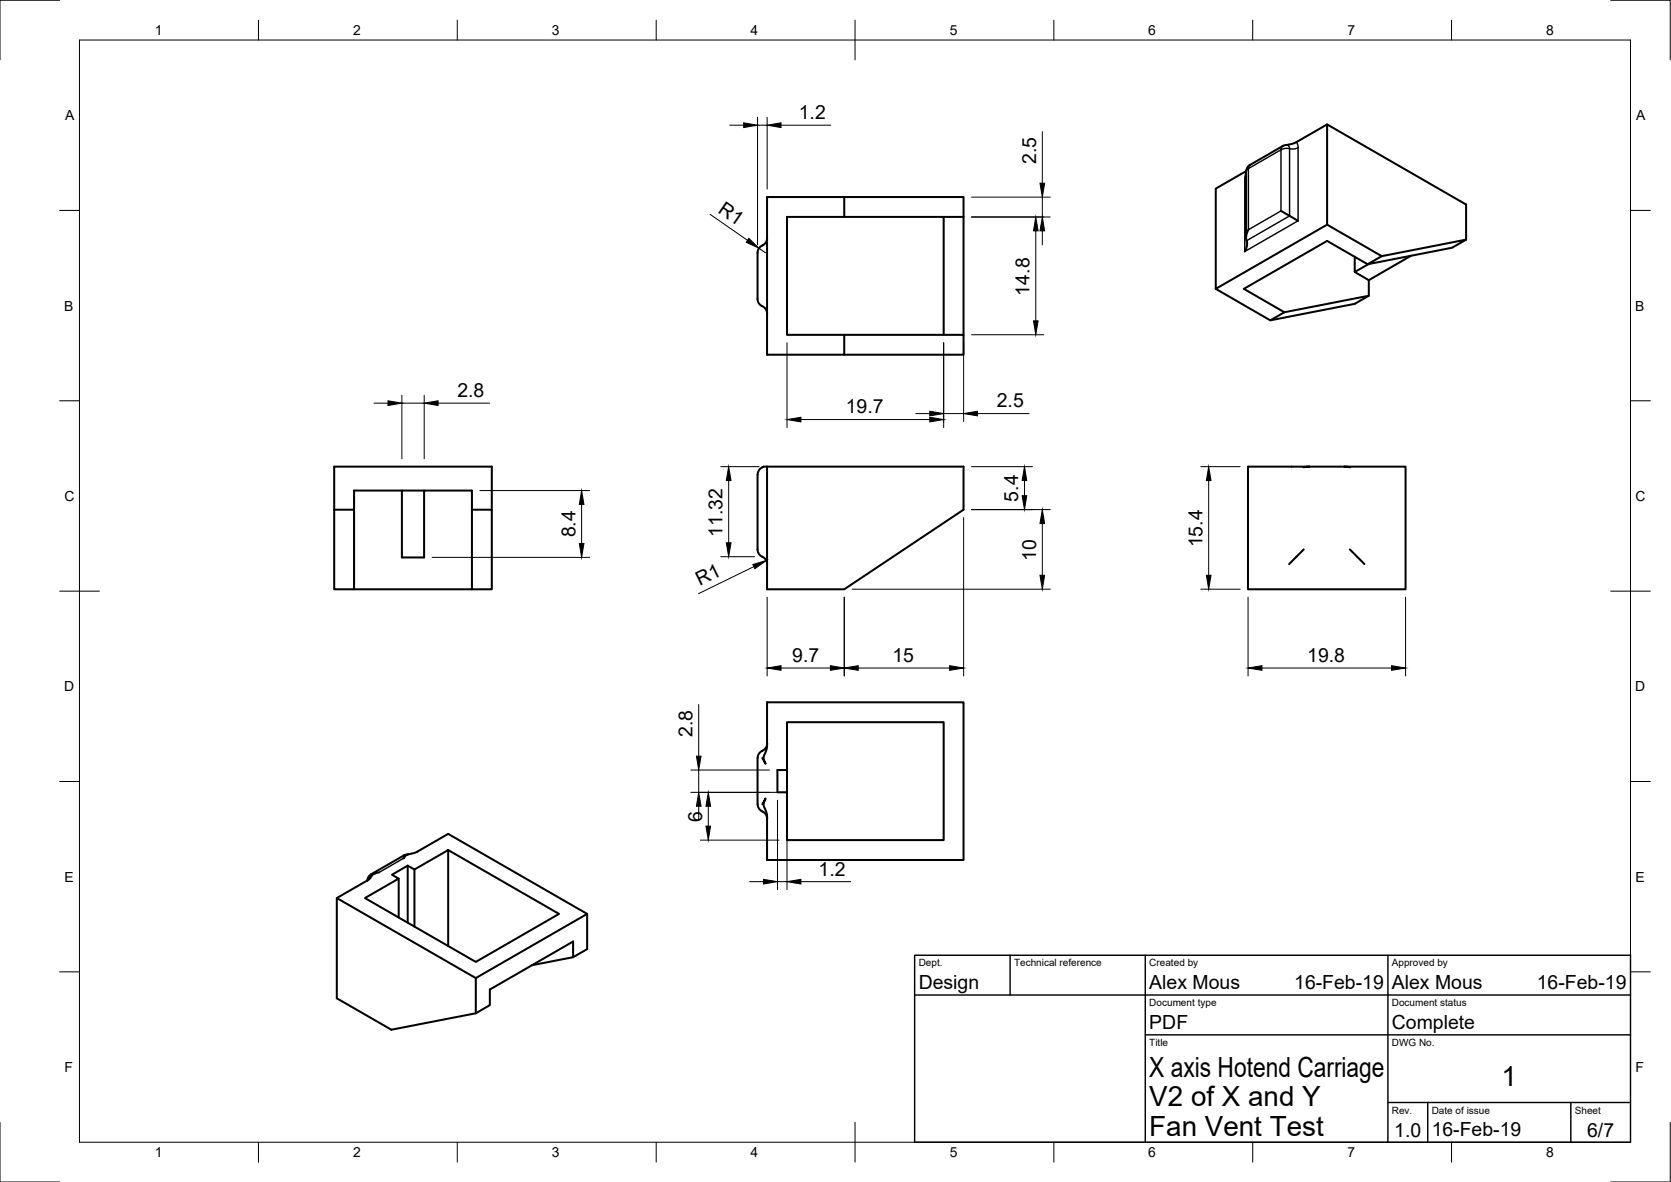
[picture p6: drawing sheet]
<svg xmlns="http://www.w3.org/2000/svg" width="420mm" height="297mm" viewBox="0 0 420 297" stroke-linecap="round" stroke-linejoin="round" font-family="sans-serif">
<!-- layer: Visible -->
<g fill="none" stroke="#000" stroke-width=".51">
<path d="M333.7 31.3l34.9 20.1v8.8M192.9 59.9a2.43 2.43 0 0 1-1.8 2.1l-.4 .6-.2 .9v11.6a2.47 2.47 0 0 0 1.7 2.2l.4 .5 .3 1M212.3 49.5h-19.4v39.6h19.4v-5h-14.4v-29.6h14.4M212.3 49.5h30v5h-30zM237.3 54.5v29.6M242.3 54.5v29.6M313.3 43l-7.6 4.4v25.2l28-16.1v-25.2l-7.8 4.5-3.4 .9-8.2 4.8-.8 .8-.2 .9M313.3 43.2v16.5M313.9 57.7a3.8 3.8 0 0 0-.3 3.4l-.1 .8-.5 1.3M322.1 53l4.3 2.5M333.7 56.5l13.7 7.9M340.6 64.5v3.9l3.5-2"/>
<path d="M340.6 68.4l3.6 2v3.9l-21.3 4.2M343.9 66.4l-10.2-5.9-20.9 12.1 10.1 5.9-3.5 2-13.7-7.9M343.9 66.4l3.5-2 21.2-4.2-3.5 2.1zM344.2 74.3l-3.6 2.1-21.2 4.1M354.8 64.3l-10.6 6.1M212.3 84.1h30v5h-30M190.5 119.3v18.8a2.47 2.47 0 0 0 1.7 2.2l.4 .5 .3 1M191.7 117.4a2 2 0 0 0-1.2 1.9M192 117.3h.9M192 117.3l-.3 .1M192.9 117.3h49.4v10.8l-30 20h-19.4zM327.8 117.4l1.4-.1h-15.4v30.8h39.6v-30.8h-15.4l1.4 .1"/>
<path d="M329.2 117.3h8.8M84 128.1h5v-4.8h29.7v4.8M84 128.1v20h5v-20M84 128.1v-10.8h39.7v10.8M101 123.3v16.8h5.6v-16.8M327.8 138.1l-3.7 3.7M339.4 138.1l3.7 3.7M89 148.1h29.7v-20h5v20h-5M190.5 190.5v11.6M191.7 190.5l.8 1.4-.3-.5a2.79 2.79 0 0 1 .5-2.8l.2-.9v-11.2h49.4v39.6h-49.4v-11.2l-.6-1.8a2.07 2.07 0 0 1 .2-2.4l-.8 1.4M191.7 188.7a2 2 0 0 0-1.2 1.8M192.9 186.8a2 2 0 0 1-1.2 1.9"/>
<path d="M197.9 193.5v-12h39.4v29.6h-39.4v-12h-2.4v-5.6h2.4v5.6M93.3 219.7l-.8 .8-.2 .8M94.4 219.5l-.7 .1M95.3 219.2l-1.4 .5-1.4 1.5-7.8 4.5v25.2l13.7 7.9 21.2-4.2 3.6-2v-3.9l20.9-12.1v3.9M101.9 214.9l-.4 .8 .7-.9 2.6-.7 7.9-4.5 34.9 20.1-28 16.1-34.9-20.1M102.5 217.5v14.4M102.6 214.7l-1.1 .3-8.2 4.7M104.2 218.5v14.4M112.7 213.6v24.1M190.5 202.1a2 2 0 0 0 1.2 1.8M191.7 203.9a2 2 0 0 1 1.2 1.9M91.8 225.7l8.4-4.9-1.6-1 3.9-2.3 1.7 1 8.5-4.9 27.9 16.1-21 12z"/>
<path d="M100.2 220.8v9.8M147.6 229.7v8.8l-3.5 2-10.3 2.1M119.6 245.8v8.8"/>
</g>
<!-- layer: Visible Narrow -->
<path d="M322.5 36.7l-.3 .4-.1 .5 1.2-.3 1 .1v16.9l-10.8 6.2M323.5 36.4a.8 .8 0 0 1 .8 1h1.3l.8-.3M326 35.7l.3 .6 .1 .8M326.4 37.1v18.4l-13.4 7.7v-18.4l.3-1.6M313.3 44.6l-.3 .2M313.9 42.4l8.2-4.8v15.4l-8.2 4.7zM313.9 42.3l-.4 .4-.2 .5M314.3 41.4l-.3 .4-.1 .5M93.8 219.6l-.9 .8-.3 .7M93.8 219.6l-.5 .1M101.5 215.7l-6.2 3.5M102.5 214.7l-1 .3" fill="none" stroke="#000" stroke-width=".36"/>
<!-- layer: Border -->
<g fill="none" stroke="#000" stroke-width=".25">
<path d="M15 .1h-15v15M20 10.1h390v276.9h-390zM65 5.1v5M115 5.1v5M165 5.1v5M215 5.1v10M265 5.1v5M315 5.1v5M365 5.1v5M405 .1h15v15M15 52.9h5M410 52.9h5"/>
<path d="M15 100.7h5M410 100.7h5M15 148.6h10M405 148.6h10M15 196.4h5M410 196.4h5M15 244.2h5M410 244.2h5M0 282.1v14.9h15M65 287v5M115 287v5M165 287v5"/>
<path d="M215 282.1v9.9M265 287v5M315 287v5M365 287v5M420 282.1v14.9h-15"/>
</g>
<!-- layer: TitleBlock -->
<path d="M230 240.1h180v46.9h-180zM230 250h180M254 240.1v9.9M288 240.1v46.9M349 240.1v46.9M288 260.1h122M349 277.1h61M359 277.1v9.9M395 277.1v9.9" fill="none" stroke="#000" stroke-width=".36"/>
<!-- layer: Dimensions -->
<g fill="none" stroke="#000" stroke-width=".25">
<path d="M183.5 31.5h3.5M190.5 29.5v32M190.5 31.5h2.4M192.9 29.5v18M196.4 31.5h12.5M262.1 33.1v12.9M178.5 53.9l9.5 6.5M244.3 54.5h19.8M244.3 49.5h19.8M260.4 58v22.6M262.1 49.5v5M262.1 58v3.5"/>
<path d="M190.8 62.4l1.7 1.1M101 99.3v16M106.7 99.3v16M197.9 86.1v21.3M237.3 86.1v21.3M242.3 86.1v19.8M244.3 84.1h18.1M94 101.3h3.6M101 101.3h5.7M110.2 101.3h12.9M181.2 117.3h9.7M201.4 105.4h32.4"/>
<path d="M230.3 103.9h3.5M237.3 103.9h5M244.3 117.3h15.3M245.8 103.9h12.9M301.9 117.3h9.9M120.6 123.3h27.7M146.2 126.8v9.8M181.2 139.9h8.5M183.2 120.8v15.6M242.3 130.1v39.8M244.3 128.1h19.8M257.6 120.8v3.8"/>
<path d="M262.1 131.6v13M303.9 120.8v23.8M108.6 140.1h39.7M189.5 142.4l-13.9 6.8M192.9 150.1v19.8M212.3 150.1v19.8M214.3 148.1h49.8M301.9 148.1h9.9M313.8 150.1v19.8M353.4 150.1v19.8M175.7 177.1v12.9M196.4 167.9h12.4"/>
<path d="M215.8 167.9h23M317.3 167.9h32.6M173.7 199.1h22.2M173.7 193.5h19.8M175.7 193.5v5.6M175.7 202.6v3.5M176.1 211.1h19.8M178.1 202.6v5M195.5 201.1v22.5M197.9 201.1v22.5M188.5 221.6h3.5M195.5 221.6h2.4"/>
<path d="M201.4 221.6h12.5"/>
</g>
<g fill="#000" stroke="#000" stroke-width=".25">
<path d="M187 30.9l3.5 .6-3.5 .6zM192.9 31.5l3.5-.6v1.2zM188.3 59.9l2.5 2.5-3.2-1.5zM260.4 54.5l.6 3.5h-1.1zM262.1 54.5l.6 3.5h-1.2zM261.5 46h1.2l-.6 3.5zM259.9 80.6h1.1l-.6 3.5zM97.6 100.7l3.4 .6-3.4 .6zM106.7 101.3l3.5-.6v1.2zM197.9 105.4l3.5-.5v1.1zM233.8 104.9l3.5 .5-3.5 .6zM233.8 103.3l3.5 .6-3.5 .6z"/>
<path d="M242.3 103.9l3.5-.6v1.2zM146.2 123.3l.6 3.5h-1.1zM145.7 136.6h1.1l-.6 3.5zM182.6 136.4h1.2l-.6 3.5zM183.2 117.3l.6 3.5h-1.2zM257 124.6h1.2l-.6 3.5zM257.6 117.3l.6 3.5h-1.2zM262.1 128.1l.6 3.5h-1.2zM303.9 117.3l.6 3.5h-1.2zM189.3 141.9l3.4-1-2.9 2zM261.5 144.6h1.2l-.6 3.5zM303.3 144.6h1.2l-.6 3.5z"/>
<path d="M192.9 167.9l3.5-.6v1.2zM208.8 167.3l3.5 .6-3.5 .6zM212.3 167.9l3.5-.6v1.2zM238.8 167.3l3.5 .6-3.5 .6zM313.8 167.9l3.5-.6v1.2zM349.9 167.3l3.5 .6-3.5 .6zM175.1 190h1.2l-.6 3.5zM175.7 199.1l.6 3.5h-1.2zM178.1 199.1l.6 3.5h-1.2zM177.5 207.6h1.2l-.6 3.5zM192 221l3.5 .6-3.5 .6zM197.9 221.6l3.5-.6v1.2z"/>
</g>
<g font-size="7">
<text x="289" y="270.6">X axis Hotend Carriage</text>
<text x="377.5" y="273">1</text>
<text x="289" y="278.1">V2 of X and Y</text>
<text x="289" y="285.5">Fan Vent Test</text>
</g>
<g font-size="4.9">
<text x="200.9" y="30">1.2</text>
<text x="260.5" y="41.2" transform="rotate(-90 260.5 41.2)">2.5</text>
<text x="180.3" y="53.3" transform="rotate(35 180.3 53.3)">R1</text>
<text x="258.9" y="74.3" transform="rotate(-90 258.9 74.3)">14.8</text>
<text x="115" y="99.7">2.8</text>
<text x="212.7" y="103.9">19.7</text>
<text x="250.6" y="102.4">2.5</text>
<text x="256" y="126.1" transform="rotate(-90 256 126.1)">5.4</text>
<text x="144.7" y="135.1" transform="rotate(-90 144.7 135.1)">8.4</text>
<text x="181.7" y="134.8" transform="rotate(-90 181.7 134.8)">11.32</text>
<text x="302.4" y="137.6" transform="rotate(-90 302.4 137.6)">15.4</text>
<text x="260.5" y="140.9" transform="rotate(-90 260.5 140.9)">10</text>
<text x="176" y="147.3" transform="rotate(-26 176 147.3)">R1</text>
<text x="199.2" y="166.3">9.7</text>
<text x="224.4" y="166.3">15</text>
<text x="328.7" y="166.3">19.8</text>
<text x="174.1" y="185.2" transform="rotate(-90 174.1 185.2)">2.8</text>
<text x="176.5" y="206.4" transform="rotate(-90 176.5 206.4)">6</text>
<text x="205.8" y="220.1">1.2</text>
<text x="231" y="248.5">Design</text>
<text x="289" y="248.5">Alex Mous</text>
<text x="325.4" y="248.5">16-Feb-19</text>
<text x="350" y="248.5">Alex Mous</text>
<text x="386.4" y="248.5">16-Feb-19</text>
<text x="289" y="258.6">PDF</text>
<text x="350" y="258.6">Complete</text>
<text x="350.6" y="285.7">1.0</text>
<text x="360" y="285.5">16-Feb-19</text>
<text x="399.1" y="285.7">6/7</text>
</g>
<g font-size="3.5">
<text x="39" y="8.8">1</text>
<text x="88.8" y="8.8">2</text>
<text x="138.8" y="8.8">3</text>
<text x="188.7" y="8.8">4</text>
<text x="238.8" y="8.8">5</text>
<text x="288.7" y="8.8">6</text>
<text x="338.8" y="8.8">7</text>
<text x="388.8" y="8.8">8</text>
<text x="16.4" y="30.2">A</text>
<text x="411.4" y="30.2">A</text>
<text x="16.2" y="78">B</text>
<text x="411.2" y="78">B</text>
<text x="16.2" y="125.9">C</text>
<text x="411.2" y="125.9">C</text>
<text x="16.2" y="173.7">D</text>
<text x="411.2" y="173.7">D</text>
<text x="16.2" y="221.6">E</text>
<text x="411.2" y="221.6">E</text>
<text x="16.2" y="269.4">F</text>
<text x="411.2" y="269.4">F</text>
<text x="39" y="290.8">1</text>
<text x="88.8" y="290.8">2</text>
<text x="138.8" y="290.8">3</text>
<text x="188.7" y="290.8">4</text>
<text x="238.8" y="290.8">5</text>
<text x="288.7" y="290.8">6</text>
<text x="338.8" y="290.8">7</text>
<text x="388.8" y="290.8">8</text>
</g>
<g font-size="2.5">
<text x="231" y="242.9">Dept.</text>
<text x="255" y="242.9">Technical reference</text>
<text x="289" y="242.9">Created by</text>
<text x="350" y="242.9">Approved by</text>
<text x="289" y="252.8">Document type</text>
<text x="350" y="252.8">Document status</text>
<text x="289" y="262.9">Title</text>
<text x="350" y="262.9">DWG No.</text>
<text x="350" y="279.9">Rev.</text>
<text x="360" y="279.9">Date of issue</text>
<text x="396" y="279.9">Sheet</text>
</g>
</svg>
